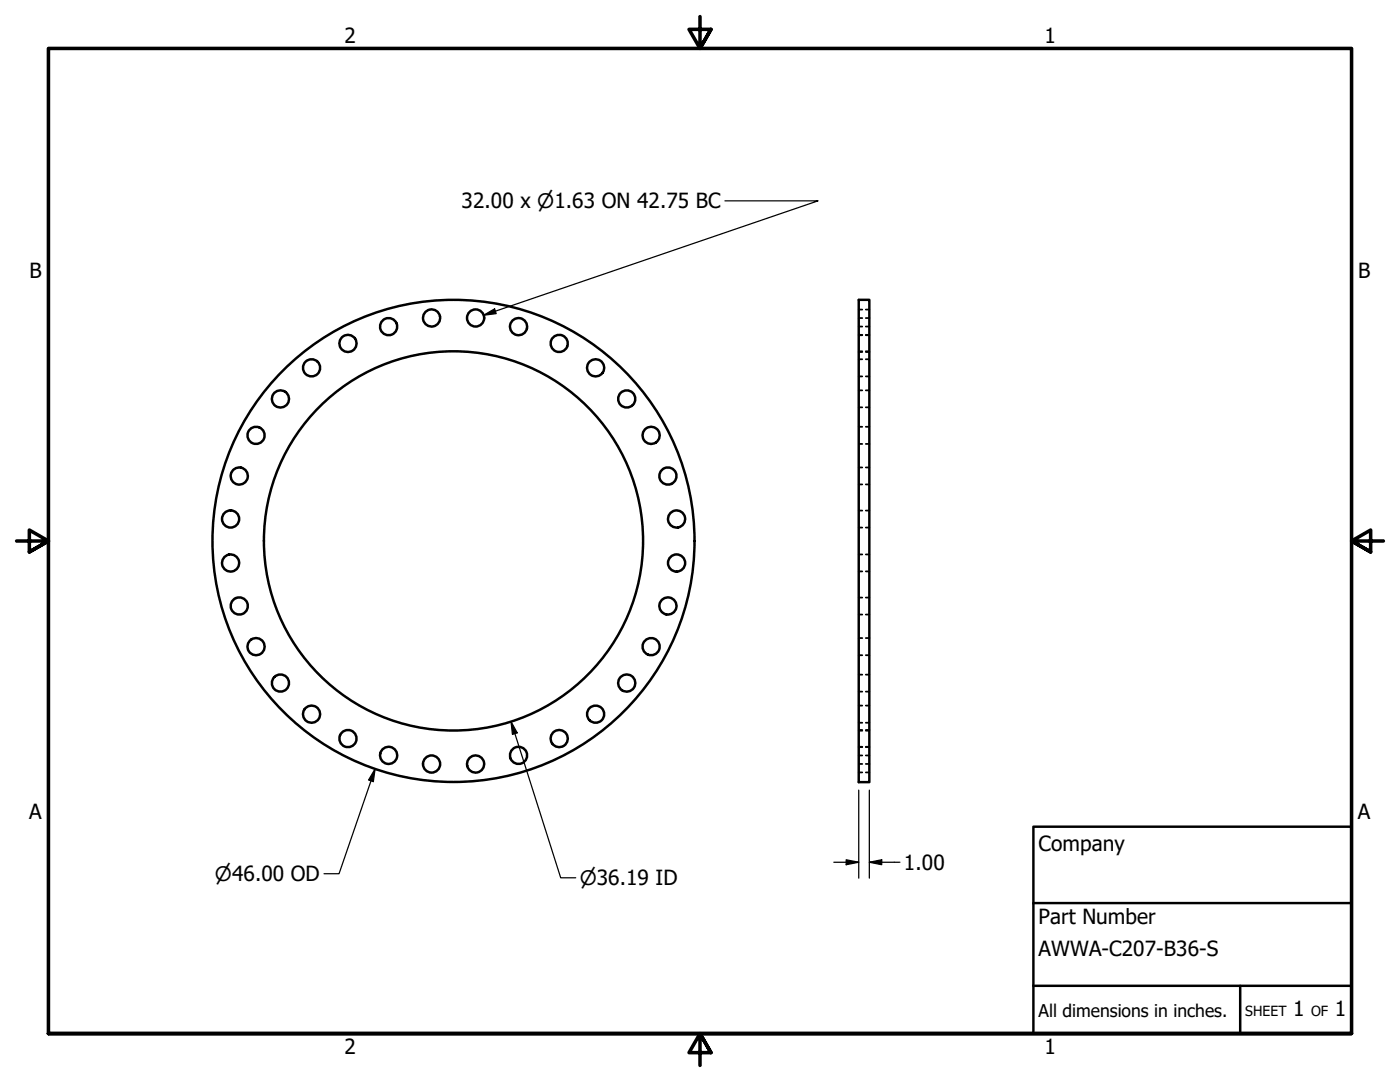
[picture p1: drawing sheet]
<svg xmlns="http://www.w3.org/2000/svg" width="279mm" height="216mm" viewBox="0 0 279 216" stroke-linecap="round" stroke-linejoin="round" font-family="sans-serif">
<!-- layer: Visible (ANSI) -->
<g fill="none" stroke="#000" stroke-width=".49">
<path d="M171.4 59.8h2.1v96.3h-2.1z"/>
<circle cx="56" cy="79.6" r="1.71"/>
<circle cx="62.2" cy="73.4" r="1.71"/>
<circle cx="69.4" cy="68.5" r="1.71"/>
<circle cx="77.6" cy="65.2" r="1.71"/>
<circle cx="86.1" cy="63.4" r="1.71"/>
<circle cx="94.9" cy="63.4" r="1.71"/>
<circle cx="103.5" cy="65.2" r="1.71"/>
<circle cx="111.6" cy="68.5" r="1.71"/>
<circle cx="118.9" cy="73.4" r="1.71"/>
<circle cx="125.1" cy="79.6" r="1.71"/>
<circle cx="47.7" cy="95" r="1.71"/>
<circle cx="51.1" cy="86.9" r="1.71"/>
<circle cx="129.9" cy="86.9" r="1.71"/>
<circle cx="133.3" cy="95" r="1.71"/>
<circle cx="46" cy="103.6" r="1.71"/>
<circle cx="46" cy="112.3" r="1.71"/>
<circle cx="90.5" cy="107.9" r="48.1"/>
<circle cx="90.5" cy="107.9" r="37.8"/>
<circle cx="135" cy="103.6" r="1.71"/>
<circle cx="135" cy="112.3" r="1.71"/>
<circle cx="47.7" cy="120.9" r="1.71"/>
<circle cx="51.1" cy="129" r="1.71"/>
<circle cx="56" cy="136.3" r="1.71"/>
<circle cx="125.1" cy="136.3" r="1.71"/>
<circle cx="129.9" cy="129" r="1.71"/>
<circle cx="133.3" cy="120.9" r="1.71"/>
<circle cx="62.2" cy="142.5" r="1.71"/>
<circle cx="69.4" cy="147.4" r="1.71"/>
<circle cx="77.6" cy="150.7" r="1.71"/>
<circle cx="86.1" cy="152.5" r="1.71"/>
<circle cx="94.9" cy="152.5" r="1.71"/>
<circle cx="103.5" cy="150.7" r="1.71"/>
<circle cx="111.6" cy="147.4" r="1.71"/>
<circle cx="118.9" cy="142.5" r="1.71"/>
</g>
<!-- layer: Hidden (ANSI) -->
<g fill="none" stroke="#000" stroke-width=".35">
<path d="M171.4 70.1h.7M171.4 66.9h.7M171.4 63.5h.7M171.4 70.2h.7M171.4 66.8h.7M171.4 75.1h.7M171.4 71.7h.7M171.4 77.9h.7M171.4 65.2h.7M171.4 61.8h.7M172.8 70.1h.7M172.8 66.9h.7"/>
<path d="M172.8 63.5h.7M172.8 70.2h.7M172.8 66.8h.7M172.8 75.1h.7M172.8 71.7h.7M172.8 77.9h.7M172.8 65.2h.7M172.8 61.8h.7M171.4 81.3h.7M171.4 88.6h.7M171.4 85.2h.7M171.4 96.7h.7"/>
<path d="M171.4 93.3h.7M172.8 81.3h.7M172.8 88.6h.7M172.8 85.2h.7M172.8 96.7h.7M172.8 93.3h.7M171.4 105.3h.7M171.4 101.9h.7M171.4 114h.7M171.4 110.6h.7M171.4 119.2h.7M172.8 105.3h.7"/>
<path d="M172.8 101.9h.7M172.8 114h.7M172.8 110.6h.7M172.8 119.2h.7M171.4 122.6h.7M171.4 130.7h.7M171.4 127.3h.7M171.4 138h.7M171.4 134.6h.7M172.8 122.6h.7M172.8 130.7h.7M172.8 127.3h.7"/>
<path d="M172.8 138h.7M172.8 134.6h.7M171.4 145.8h.7M171.4 144.2h.7M171.4 140.8h.7M171.4 149.1h.7M171.4 145.7h.7M171.4 152.4h.7M171.4 149h.7M171.4 154.1h.7M171.4 150.7h.7M172.8 145.8h.7"/>
<path d="M172.8 144.2h.7M172.8 140.8h.7M172.8 149.1h.7M172.8 145.7h.7M172.8 152.4h.7M172.8 149h.7M172.8 154.1h.7M172.8 150.7h.7"/>
</g>
<!-- layer: Border (ANSI) -->
<path d="M139.7 3.3v6.4l-2.2-3.8h4.4l-2.2 3.8 2.2-3.8M3.3 107.9h6.4l-3.8-2.1v4.3l3.8-2.2-3.8 2.2M276.1 107.9h-6.4l3.8-2.1v4.3l-3.8-2.2 3.8 2.2M9.7 206.2v-196.5h260v196.5h-260h260M141.9 210l-2.2-3.8 2.2 3.8h-4.4l2.2-3.8v6.4" fill="none" stroke="#000" stroke-width=".71"/>
<!-- layer: Title (ANSI) -->
<path d="M206.2 165h63.5v41.2h-63.5zM206.2 196.7h63.5M206.2 180.2h63.5M247.5 196.7v9.5" fill="none" stroke="#000" stroke-width=".49"/>
<!-- layer: Dimension (ANSI) -->
<path d="M144.7 40.1h18.6l-66.8 22.8M96.5 62.9l2.2-1.3 .3 1zM74.9 153.4l-.4 2.6-.9-.4zM74.9 153.4l-7.2 20.9h-3M102 144l1.2 2.2-.9 .3zM102 144l9.9 31.2h3M171.4 157.7v17.5M173.5 157.7v17.5M166.4 172h5M168.9 171.6l2.5 .4-2.5 .5zM173.5 172l2.5-.4v.9zM173.5 172h6.1" fill="none" stroke="#000" stroke-width=".25"/>
<g fill="#000">
<path d="M96.5 62.9l2.2-1.3 .3 1z" fill-rule="evenodd"/>
<path d="M74.9 153.4l-.4 2.6-.9-.4z" fill-rule="evenodd"/>
<path d="M102 144l1.2 2.2-.9 .3z" fill-rule="evenodd"/>
<path d="M168.9 171.6l2.5 .4-2.5 .5z" fill-rule="evenodd"/>
<path d="M173.5 172l2.5-.4v.9z" fill-rule="evenodd"/>
</g>
<g font-size="4.2">
<text x="68.7" y="8.6">2</text>
<text x="208.4" y="8.6">1</text>
<text x="92.1" y="41.5">32.00 x ⌀1.63 ON 42.75 BC</text>
<text x="5.9" y="55.5">B</text>
<text x="271" y="55.5">B</text>
<text x="5.8" y="163.4">A</text>
<text x="271" y="163.4">A</text>
<text x="180.4" y="173.6">1.00</text>
<text x="207.3" y="169.8">Company</text>
<text x="207.3" y="184.4">Part Number</text>
<text x="207.3" y="190.7">AWWA-C207-B36-S</text>
<text x="258.1" y="202.8">1</text>
<text x="266.4" y="202.8">1</text>
<text x="68.7" y="210.3">2</text>
<text x="208.4" y="210.3">1</text>
</g>
<g font-size="4">
<text x="42.9" y="175.8">⌀46.00 OD</text>
<text x="115.7" y="176.6">⌀36.19 ID</text>
</g>
<text font-size="3.5" x="207.3" y="202.9">All dimensions in inches.</text>
<g font-size="2.8">
<text x="248.5" y="202.8">SHEET</text>
<text x="261.7" y="202.8">OF</text>
</g>
</svg>
